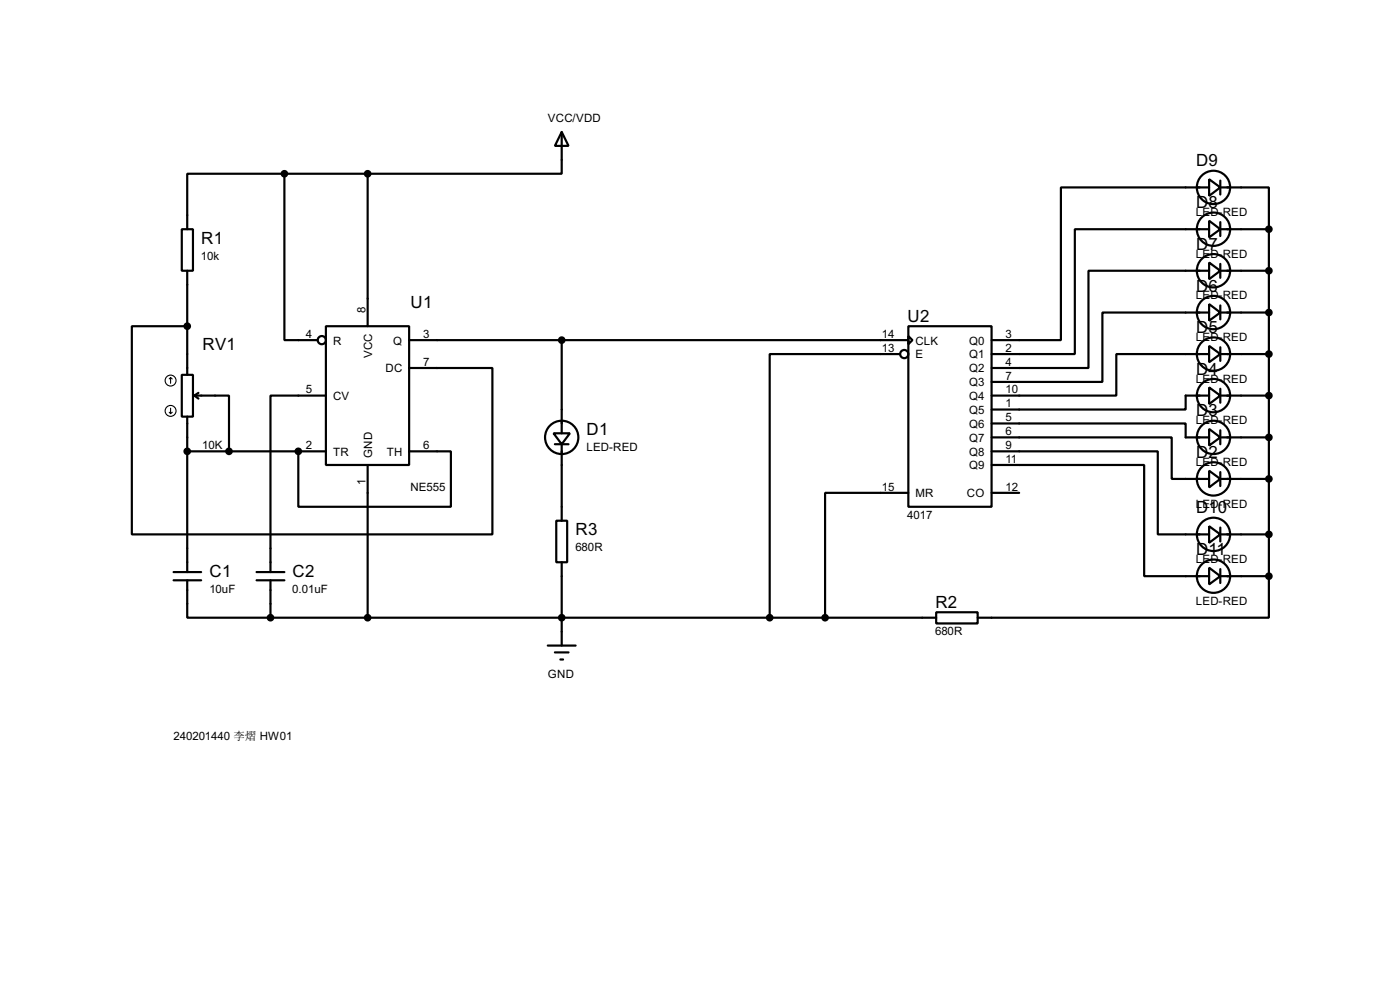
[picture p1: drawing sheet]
<svg xmlns="http://www.w3.org/2000/svg" width="256mm" height="180mm" viewBox="0 0 256 180" stroke-linecap="round" stroke-linejoin="round" font-family="sans-serif">
<g fill="none" stroke="#000" stroke-width=".4">
<path d="M52.1 31.8h-17.8v10.2M52.1 31.8v30.5h6.1M52.1 31.8h15.3M67.4 31.8v27.9M102.9 24.2l1.3 2.5h-2.5zM102.9 24.2v7.6h-35.5M221.5 32.8l2.1 1.5-2.1 1.6zM221.5 34.3h-27.1v28h-12.7M223.6 34.3h8.9v7.7M223.6 33.1v2.5M33.3 42h2.1v7.6h-2.1zM34.3 59.7h-10.1v38.1h66v-30.4h-15.2"/>
<path d="M34.3 49.6v19M59.7 59.7h15.3v25.4h-15.3zM166.4 59.7h15.3v33.1h-15.3zM221.5 55.7l2.1 1.5-2.1 1.5zM221.5 48.1l2.1 1.5-2.1 1.5zM221.5 40.4l2.1 1.6-2.1 1.5zM221.5 57.2h-19.5v12.7h-20.3M221.5 49.6h-22.1v17.8h-17.7M221.5 42h-24.6v22.8h-15.2M223.6 42h8.9M223.6 49.6h8.9M223.6 57.2h8.9"/>
<path d="M223.6 40.7v2.5M223.6 48.3v2.6M223.6 55.9v2.6M232.5 42v63.5M33.3 68.6h2.1v7.7h-2.1zM34.3 76.3v28.4M35.6 72.4h6.4v10.2M35.6 72.4l.8 .6M36.4 71.9l-.8 .5M59.7 72.4h-10.1v32.3M75 62.3h91.4M101.4 79.3h3l-1.5 2z"/>
<path d="M102.9 62.3v17M164.9 64.8h-23.9v48.3M166.4 61.5l.8 .8-.8 .7zM181.7 77.5h35.5v2.6h4.3M221.5 78.5l2.1 1.6-2.1 1.5zM221.5 70.9l2.1 1.5-2.1 1.6zM221.5 63.3l2.1 1.5-2.1 1.5zM221.5 72.4h-4.3v2.6h-35.5M221.5 64.8h-17v7.6h-22.8M223.6 64.8h8.9M223.6 72.4h8.9M223.6 63.6v2.5"/>
<path d="M223.6 71.2v2.5M223.6 78.8v2.5M34.3 82.6h25.4M54.7 82.6v10.2h27.9v-10.2h-7.6M67.4 85.1v28M101.7 81.3h2.5M101.9 95.3h2v7.6h-2zM102.9 81.3v14M166.4 90.2h-15.2v22.9M181.7 80.1h33v7.6h6.8M181.7 82.6h30.4v15.2h9.4M181.7 85.1h27.9v20.4h11.9"/>
<path d="M181.7 90.2h5M221.5 86.2l2.1 1.5-2.1 1.5zM221.5 96.3l2.1 1.5-2.1 1.6zM223.6 80.1h8.9M223.6 87.7h8.9M223.6 97.8h8.9M223.6 86.4v2.6M223.6 96.6v2.5M31.8 106.2h5.1M31.8 104.7h5.1M34.3 106.2v6.9h15.3M47 106.2h5.1"/>
<path d="M47 104.7h5.1M49.6 113.1h121.9M49.6 106.2v6.9M100.4 118.2h5.1M101.7 119.4h2.5M102.9 102.9v15.3M171.5 112.1h7.6v2h-7.6zM221.5 103.9l2.1 1.6-2.1 1.5zM223.6 105.5h8.9M223.6 104.2v2.5M232.5 105.5v7.6h-53.4M102.7 120.7h.5"/>
<circle cx="222.3" cy="34.3" r="3.1"/>
<circle cx="222.3" cy="42" r="3.1"/>
<circle cx="222.3" cy="49.6" r="3.1"/>
<circle cx="222.3" cy="57.2" r="3.1"/>
<circle cx="58.9" cy="62.3" r=".75"/>
<circle cx="165.6" cy="64.8" r=".75"/>
<circle cx="222.3" cy="64.8" r="3.1"/>
<circle cx="222.3" cy="72.4" r="3.1"/>
<circle cx="102.9" cy="80.1" r="3.1"/>
<circle cx="222.3" cy="87.7" r="3.1"/>
<circle cx="222.3" cy="80.1" r="3.1"/>
<circle cx="222.3" cy="97.8" r="3.1"/>
<circle cx="222.3" cy="105.5" r="3.1"/>
</g>
<circle cx="54.7" cy="82.6" r=".2" fill="#000"/>
<g fill="none" stroke="#000" stroke-width=".2">
<path d="M31 75.5l.3 .2M31.3 69.1l-.3 .3M31.3 69.1l.3 .3M31.3 69.1v1.1M31.3 74.7v1M31.6 75.5l-.3 .2"/>
<circle cx="31.2" cy="75.2" r="1"/>
<circle cx="31.2" cy="69.7" r="1"/>
</g>
<g fill="#000" stroke="#000" stroke-width=".4">
<circle cx="52.1" cy="31.8" r=".5"/>
<circle cx="67.3" cy="31.8" r=".5"/>
<circle cx="34.3" cy="59.7" r=".5"/>
<circle cx="232.4" cy="42" r=".5"/>
<circle cx="232.4" cy="49.6" r=".5"/>
<circle cx="232.4" cy="57.2" r=".5"/>
<circle cx="102.9" cy="62.3" r=".5"/>
<circle cx="232.4" cy="72.4" r=".5"/>
<circle cx="232.4" cy="64.8" r=".5"/>
<circle cx="34.3" cy="82.6" r=".5"/>
<circle cx="41.9" cy="82.6" r=".5"/>
<circle cx="54.6" cy="82.6" r=".5"/>
<circle cx="232.4" cy="80.1" r=".5"/>
<circle cx="232.4" cy="87.7" r=".5"/>
<circle cx="232.4" cy="97.8" r=".5"/>
<circle cx="49.5" cy="113.1" r=".5"/>
<circle cx="67.3" cy="113.1" r=".5"/>
<circle cx="102.9" cy="113.1" r=".5"/>
<circle cx="141" cy="113.1" r=".5"/>
<circle cx="151.1" cy="113.1" r=".5"/>
<circle cx="232.4" cy="105.5" r=".5"/>
</g>
<g font-size="3.5">
<text x="219.1" y="30.5">D9</text>
<text x="219.1" y="38.1">D8</text>
<text x="36.9" y="44.6">R1</text>
<text x="219.1" y="45.7">D7</text>
<text x="219.1" y="53.3">D6</text>
<text x="75.2" y="56.4">U1</text>
<text x="166.3" y="58.9">U2</text>
<text x="37.1" y="64">RV1</text>
<text x="219.1" y="61">D5</text>
<text x="219.1" y="68.6">D4</text>
<text x="219.1" y="76.2">D3</text>
<text x="107.5" y="79.7">D1</text>
<text x="219.1" y="83.8">D2</text>
<text x="219.1" y="94">D10</text>
<text x="105.5" y="98">R3</text>
<text x="219.1" y="101.6">D11</text>
<text x="38.4" y="105.6">C1</text>
<text x="53.6" y="105.6">C2</text>
<text x="171.4" y="111.3">R2</text>
</g>
<g font-size="2.4">
<text x="100.4" y="22.4">VCC/VDD</text>
<text x="219.1" y="39.5">LED-RED</text>
<text x="36.8" y="47.6">10k</text>
<text x="219.1" y="47.2">LED-RED</text>
<text x="67" y="57.2" transform="rotate(-90 67 57.2)">8</text>
<text x="219.1" y="54.8">LED-RED</text>
<text x="56.1" y="61.9">4</text>
<text x="61" y="63.1">R</text>
<text x="68.2" y="65.5" transform="rotate(-90 68.2 65.5)">VCC</text>
<text x="72" y="63.1">Q</text>
<text x="77.5" y="61.9">3</text>
<text x="161.6" y="61.9">14</text>
<text x="161.6" y="64.4">13</text>
<text x="167.7" y="63.1">CLK</text>
<text x="167.7" y="65.6">E</text>
<text x="177.5" y="63.1">Q0</text>
<text x="177.5" y="65.6">Q1</text>
<text x="184.2" y="61.9">3</text>
<text x="184.2" y="64.4">2</text>
<text x="219.1" y="62.4">LED-RED</text>
<text x="56.1" y="72">5</text>
<text x="70.6" y="68.1">DC</text>
<text x="77.5" y="67">7</text>
<text x="177.5" y="68.1">Q2</text>
<text x="177.5" y="70.7">Q3</text>
<text x="184.2" y="67">4</text>
<text x="184.2" y="69.5">7</text>
<text x="184.2" y="72">10</text>
<text x="219.1" y="70.1">LED-RED</text>
<text x="61" y="73.2">CV</text>
<text x="177.5" y="73.2">Q4</text>
<text x="177.5" y="75.8">Q5</text>
<text x="184.2" y="74.6">1</text>
<text x="184.2" y="77.1">5</text>
<text x="219.1" y="77.6">LED-RED</text>
<text x="37.1" y="82.2">10K</text>
<text x="56.1" y="82.2">2</text>
<text x="61" y="83.4">TR</text>
<text x="68.2" y="83.8" transform="rotate(-90 68.2 83.8)">GND</text>
<text x="70.8" y="83.4">TH</text>
<text x="77.5" y="82.2">6</text>
<text x="107.4" y="82.6">LED-RED</text>
<text x="177.5" y="78.3">Q6</text>
<text x="177.5" y="80.8">Q7</text>
<text x="177.5" y="83.4">Q8</text>
<text x="184.2" y="79.7">6</text>
<text x="184.2" y="82.2">9</text>
<text x="67" y="88.8" transform="rotate(-90 67 88.8)">1</text>
<text x="75.2" y="89.9">NE555</text>
<text x="161.6" y="89.8">15</text>
<text x="177.5" y="85.9">Q9</text>
<text x="184.2" y="89.8">12</text>
<text x="184.2" y="84.7">11</text>
<text x="219.1" y="85.3">LED-RED</text>
<text x="166.2" y="95">4017</text>
<text x="167.7" y="91">MR</text>
<text x="177.1" y="91">CO</text>
<text x="219.1" y="92.9">LED-RED</text>
<text x="105.4" y="100.9">680R</text>
<text x="219.1" y="103.1">LED-RED</text>
<text x="38.4" y="108.5">10uF</text>
<text x="53.6" y="108.5">0.01uF</text>
<text x="219.1" y="110.7">LED-RED</text>
<text x="171.3" y="116.3">680R</text>
<text x="100.4" y="124">GND</text>
<text x="31.8" y="135.4">240201440 李熠 HW01</text>
</g>
</svg>
